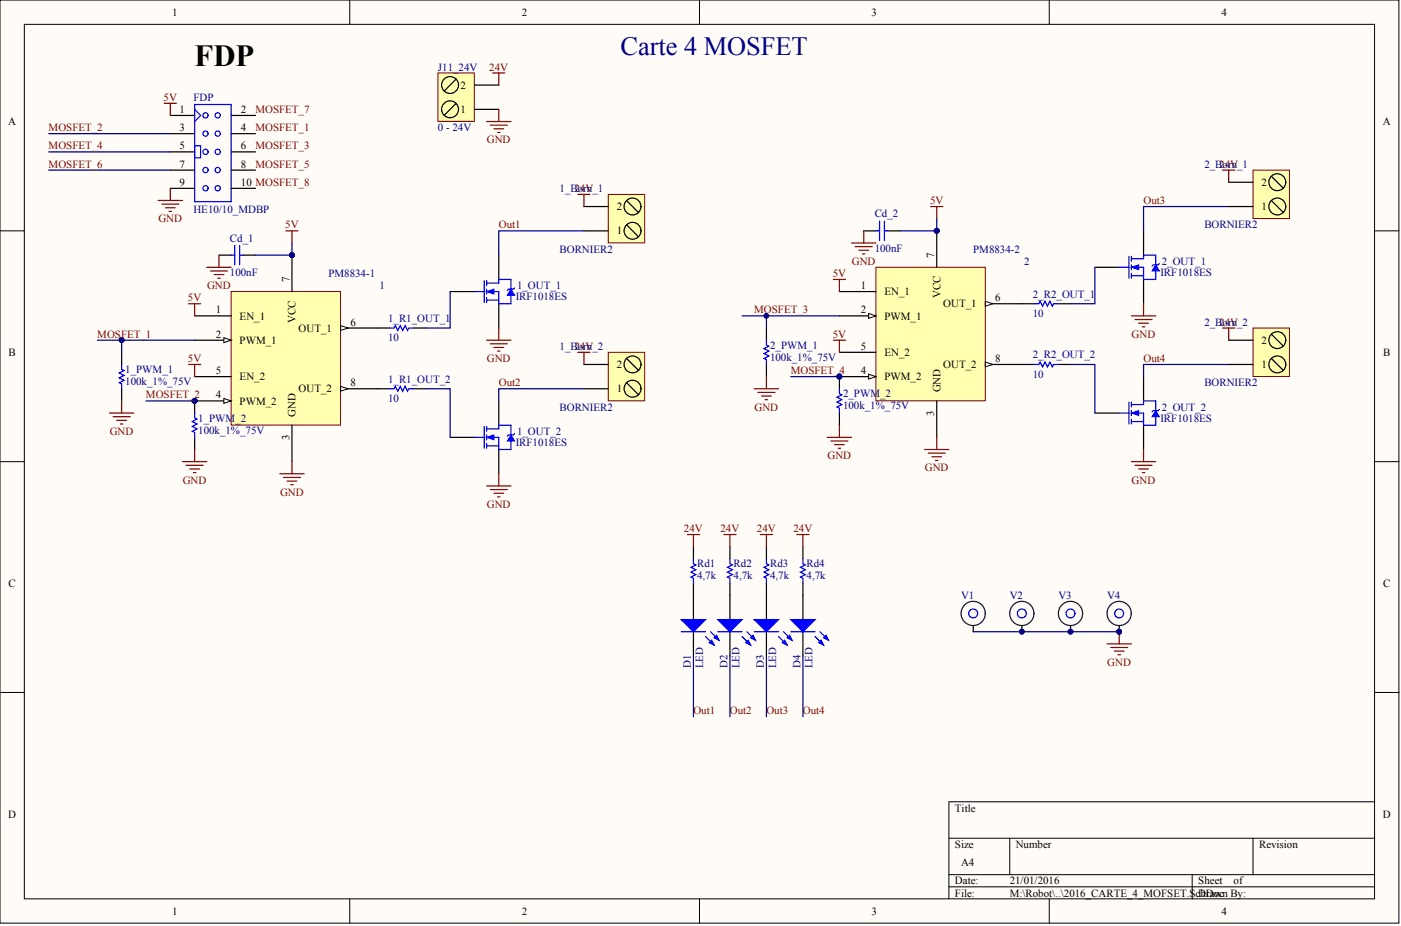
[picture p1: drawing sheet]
# Altium project 2016_CARTE_4_MOFSET.PRJPCB
1 sheet, 34 parts. Net scope: global (net labels, ports and power ports of the same name join across sheets).
Board file: 2016_CARTE_4_MOFSET.PCBDOC

## Sheet 2016_CARTE_4_MOFSET.SchDoc
size A4

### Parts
1  PM8834-1  [SO8_N]
1_Born_1  BORNIER2  [BORNIER2]
1_Born_2  BORNIER2  [BORNIER2]
1_OUT_1  IRF1018ES  [D2PAK_GROS_PAD]
1_OUT_2  IRF1018ES  [D2PAK_GROS_PAD]
1_PWM_1  100k_1%_75V  [R1206_N]
1_PWM_2  100k_1%_75V  [R1206_N]
1_R1_OUT_1  10  [R1206_N]
1_R1_OUT_2  10  [R1206_N]
2  PM8834-2  [SO8_N]
2_Born_1  BORNIER2  [BORNIER2]
2_Born_2  BORNIER2  [BORNIER2]
2_OUT_1  IRF1018ES  [D2PAK_GROS_PAD]
2_OUT_2  IRF1018ES  [D2PAK_GROS_PAD]
2_PWM_1  100k_1%_75V  [R1206_N]
2_PWM_2  100k_1%_75V  [R1206_N]
2_R2_OUT_1  10  [R1206_N]
2_R2_OUT_2  10  [R1206_N]
Cd_1  100nF  [C0805_N]
Cd_2  100nF  [C0805_N]
D1  LED  [LED_0805]
D2  LED  [LED_0805]
D3  LED  [LED_0805]
D4  LED  [LED_0805]
FDP  Type: HE10/10_MDBP  [HE10/10_M_D_BP]  (hidden comment: HE10/10_MALE_DROIT_BAS_PROFIL)
J11_24V  0 - 24V  [BORNIER2_FEM_COUDE]
Rd1  4,7k  [R1206_N]
Rd2  4,7k  [R1206_N]
Rd3  4,7k  [R1206_N]
Rd4  4,7k  [R1206_N]
V1  Entretoise WURTH CMS  [ENTRETOISE_CMS]  (value not drawn)
V2  Entretoise WURTH CMS  [ENTRETOISE_CMS]  (value not drawn)
V3  Entretoise WURTH CMS  [ENTRETOISE_CMS]  (value not drawn)
V4  Entretoise WURTH CMS  [ENTRETOISE_CMS]  (value not drawn)

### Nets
5V: 1.1(EN_1) 1.5(EN_2) 1.7(VCC) 2.1(EN_1) 2.5(EN_2) 2.7(VCC) Cd_1.2 Cd_2.2 FDP.1
24V: 1_Born_1.2 1_Born_2.2 2_Born_1.2 2_Born_2.2 J11_24V.2 Rd1.1 Rd2.1 Rd3.1 Rd4.1
GND: 1.3(GND) 1_OUT_1.3(S) 1_OUT_2.3(S) 1_PWM_1.1 1_PWM_2.1 2.3(GND) 2_OUT_1.3(S) 2_OUT_2.3(S) 2_PWM_1.1 2_PWM_2.1 Cd_1.1 Cd_2.1 FDP.9 J11_24V.1 V1.1 V2.1 V3.1 V4.1
MOSFET_1: 1.2(PWM_1) 1_PWM_1.2 FDP.4
MOSFET_2: 1.4(PWM_2) 1_PWM_2.2 FDP.3
MOSFET_3: 2.2(PWM_1) 2_PWM_1.2 FDP.6
MOSFET_4: 2.4(PWM_2) 2_PWM_2.2 FDP.5
MOSFET_5: FDP.8
MOSFET_6: FDP.7
MOSFET_7: FDP.2
MOSFET_8: FDP.10
Out1: 1_Born_1.1 1_OUT_1.2(D) D1.2(K)
Out2: 1_Born_2.1 1_OUT_2.2(D) D2.2(K)
Out3: 2_Born_1.1 2_OUT_1.2(D) D3.2(K)
Out4: 2_Born_2.1 2_OUT_2.2(D) D4.2(K)
Net1_6: 1.6(OUT_1) 1_R1_OUT_1.1
Net1_8: 1.8(OUT_2) 1_R1_OUT_2.1
Net1_OUT_1_1: 1_OUT_1.1(G) 1_R1_OUT_1.2
Net1_OUT_2_1: 1_OUT_2.1(G) 1_R1_OUT_2.2
Net2_6: 2.6(OUT_1) 2_R2_OUT_1.1
Net2_8: 2.8(OUT_2) 2_R2_OUT_2.1
Net2_OUT_1_1: 2_OUT_1.1(G) 2_R2_OUT_1.2
Net2_OUT_2_1: 2_OUT_2.1(G) 2_R2_OUT_2.2
NetD1_1: D1.1(A) Rd1.2
NetD2_1: D2.1(A) Rd2.2
NetD3_1: D3.1(A) Rd3.2
NetD4_1: D4.1(A) Rd4.2

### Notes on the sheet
- (near FDP) FDP
- Carte 4 MOSFET
